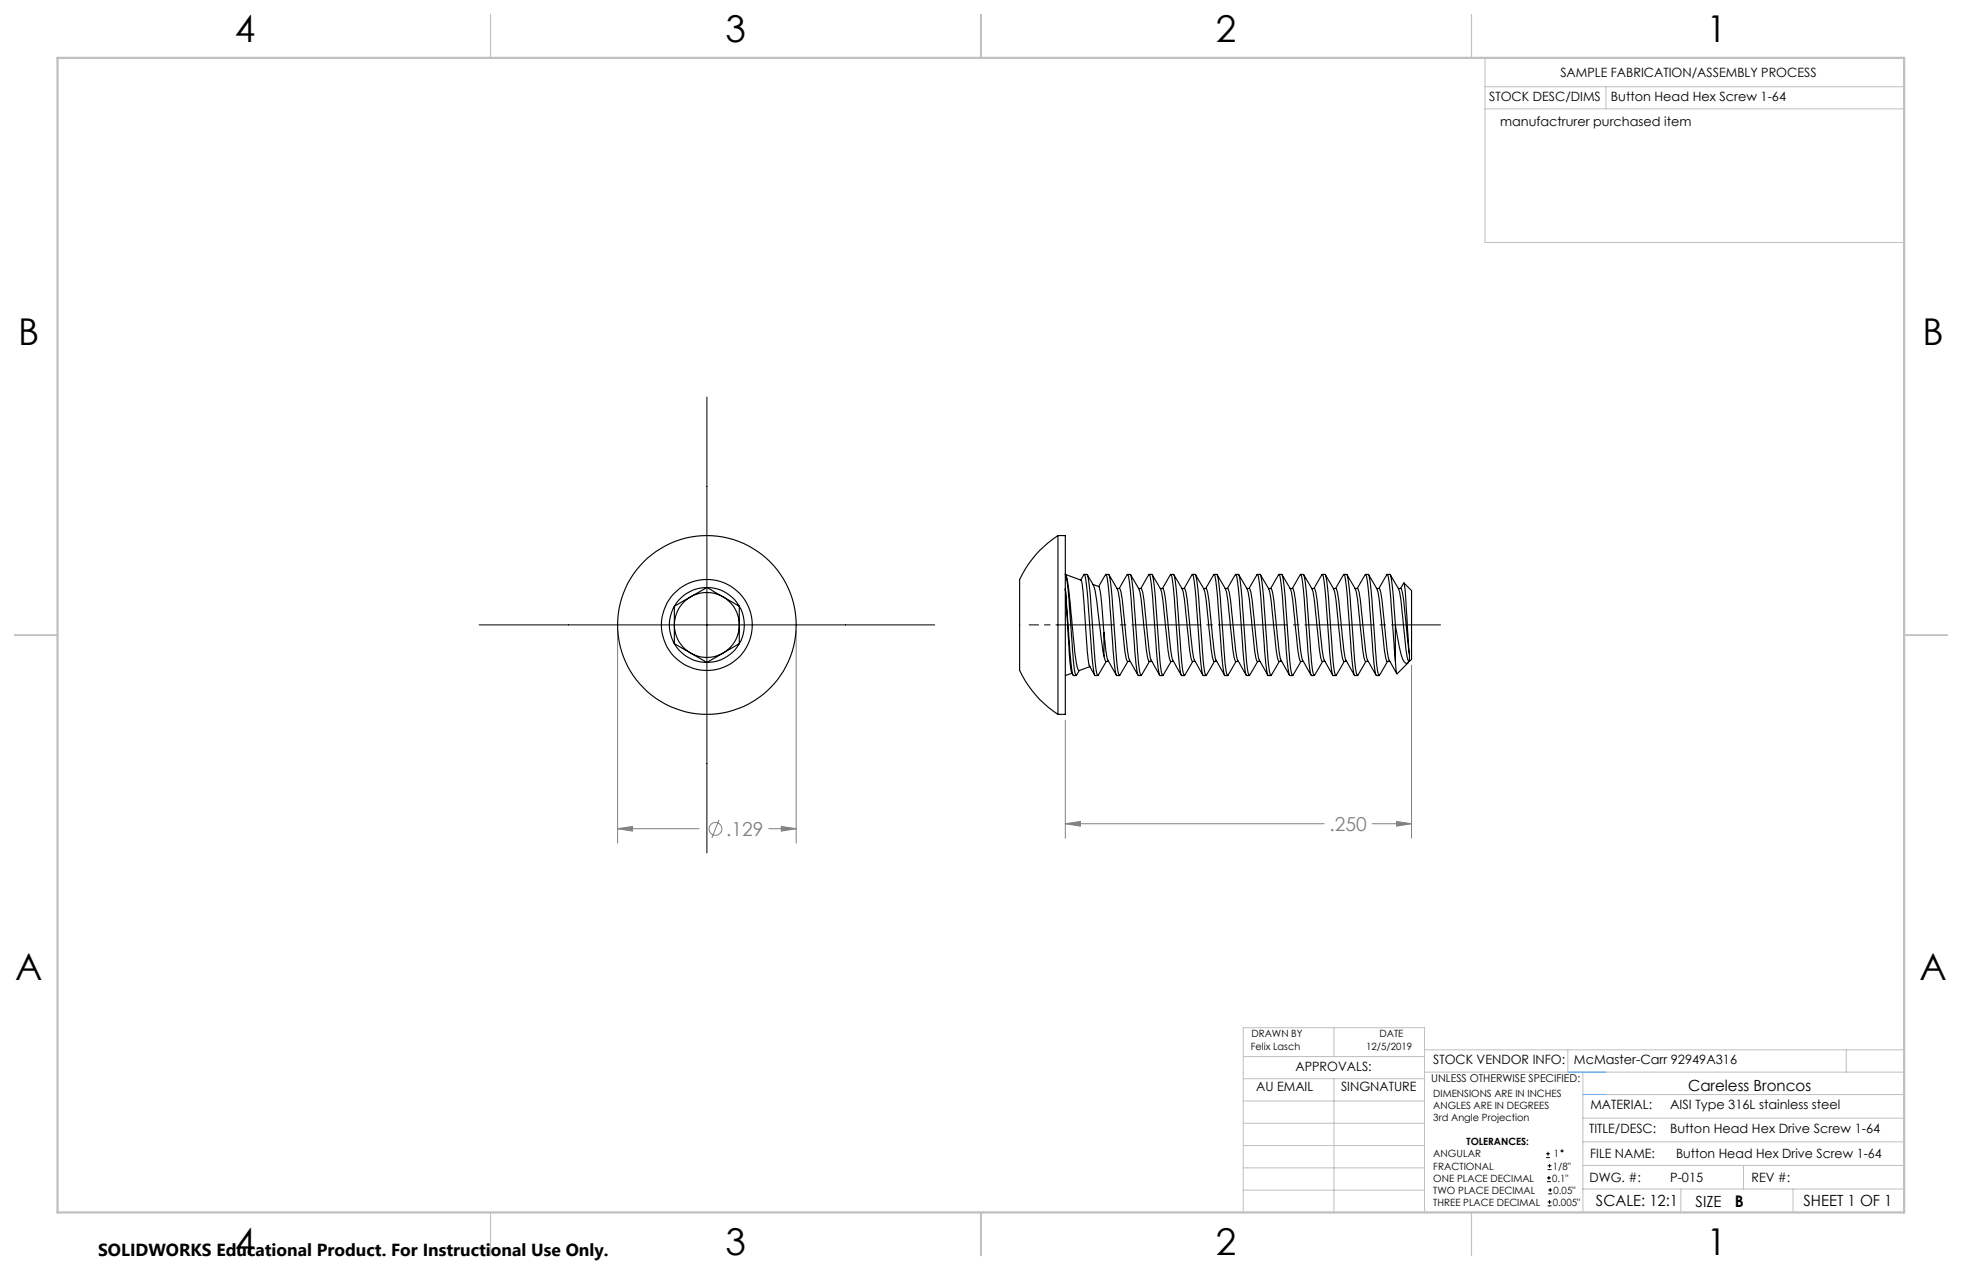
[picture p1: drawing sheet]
<svg xmlns="http://www.w3.org/2000/svg" width="432mm" height="279mm" viewBox="0 0 432 279" stroke-linecap="round" stroke-linejoin="round" font-family="sans-serif">
<g fill="none" stroke="#808080" stroke-width=".22">
<path d="M135.9 138.7v46.8M175.2 138.7v46.8M234.5 158.4v26M310.7 146.3v38.1M135.9 182.3l3.3-.5v1zM135.9 182.3h17.9M158.3 180.3l-1.6 4.1M169.2 182.3h6M171.9 181.8l3.3 .5-3.3 .5zM234.5 181.2l3.3-.5v1.1zM234.5 181.2h56.9M302 181.2h8.7"/>
<path d="M307.4 180.7l3.3 .5-3.3 .6z"/>
<circle cx="157.5" cy="182.4" r="1.41"/>
</g>
<g fill="none" stroke="#000" stroke-width=".22">
<path d="M155.6 87.3v100.3M105.4 137.5h100.3M340.3 254.7h.8M340.3 253.8h.8M340.5 260h.8M340.5 259.2h.8M340.6 257.3h.9M340.6 256.5h.9M340.7 253.4v.8M340.9 258.7v.8M341 256.1v.8M340.6 265.3h.9"/>
<path d="M340.6 264.4h.9M340.7 262.6h.9M340.7 261.8h.9M341 264v.9M341.2 261.4v.8"/>
<circle cx="343.8" cy="253.2" r=".2"/>
</g>
<path d="M317 137.5h-82.5" fill="none" stroke="#000" stroke-width=".22" stroke-dasharray="15.2 1.3 1.3 1.3" stroke-dashoffset="4.4"/>
<path d="M234.5 137.5h-8" fill="none" stroke="#000" stroke-width=".22" stroke-dasharray="15.2 1.3 1.3 1.3" stroke-dashoffset="13.2"/>
<g fill="none" stroke="#c0c0c0" stroke-width=".22">
<path d="M326.8 19.1h92.3M326.8 12.7v40.6h92.3M353.4 19.1v4.9M326.8 24h92.3M273.6 232.4h39.9M273.6 237.3h39.9M293.6 226.1v6.3M293.6 237.3v29.4M313.5 235.9h105.6M313.5 231h105.6M345.1 231v4.9M348.4 235.9v30.9"/>
<path d="M406.3 231v4.9M273.6 242.2h39.9M273.6 247.1h39.9M273.6 252h39.9M273.6 256.9h39.9M348.4 246h70.7M348.4 256.4h70.7M348.4 251.2h70.7M348.4 240.8h70.7M383.7 256.4v5.2M273.6 261.8h39.9M313.5 266.7v-40.6h-39.9v40.6h74.4"/>
<path d="M348.4 261.6h70.7M369.9 261.6v5.2M394.6 261.6v5.2"/>
</g>
<path d="M108 3.2v9.5M215.9 3.2v9.5M323.8 3.2v9.5M3.1 139.7h9.6M419.1 139.7h9.5M108 266.7v9.6M215.9 266.7v9.6M323.8 266.7v9.6" fill="none" stroke="#c0c0c0" stroke-width=".25"/>
<path d="M12.7 12.7h406.4v254h-406.4z" fill="none" stroke="#c0c0c0" stroke-width=".5"/>
<path d="M345.1 235.9h8.3M348.4 240.8h5" fill="none" stroke="#53a9ff" stroke-width=".22"/>
<path d="M234.5 181.2l3.3-.5v1.1zM307.4 180.7l3.3 .5-3.3 .6zM135.9 182.3l3.3-.5v1zM171.9 181.8l3.3 .5-3.3 .5z" fill="#808080"/>
<g fill="none" stroke="#000" stroke-width=".25">
<path d="M232.8 117.8a22.3 22.3 0 0 0-8.4 9.9v19.6a22.3 22.3 0 0 0 8.4 9.9M232.8 117.8h1.7v39.4h-1.7M232.8 117.8v39.4M148.4 133.4v8.2M148.4 133.4a8.2 8.2 0 0 0 0 8.2M155.6 129.3l-7.2 4.1M155.6 129.3a8.3 8.3 0 0 0-7.2 4.1M155.6 129.3a8.2 8.2 0 0 1 7.1 4.1M155.6 129.3l7.1 4.1M162.7 133.4v8.2M162.7 133.4a8.2 8.2 0 0 1 0 8.2M234.5 126.4l3.4 1.2 .2 .5 1 13.2a20.3 20.3 0 0 0 .8 5.3l1 1.9"/>
<path d="M234.5 126.4a33.1 33.1 0 0 1 .9 8.1l.6 7.3a23.8 23.8 0 0 0 .9 6.8l.6-1.1M234.5 126.4a58.3 58.3 0 0 1 1.5 11.3l1 8.5a1.52 1.52 0 0 0 .5 1.3l2.4-.9M237.9 127.6l.7-1.2a18.5 18.5 0 0 1 .8 5.5l.9 12.3a14.4 14.4 0 0 0 .7 4.4h.6M238.6 126.4h.6a33.1 33.1 0 0 1 1 8.1l.5 7.3a23.8 23.8 0 0 0 .9 6.8l1.9-3.1M239.3 126.4l1.3 2.3a34.5 34.5 0 0 1 1.2 7.4l1.2 8.2M240.6 128.6l1.2 .4 1.6-2.6a18.5 18.5 0 0 1 .8 5.5l.9 12.3a14.4 14.4 0 0 0 .7 4.4h.6M241.8 129.1a40.9 40.9 0 0 1 1.1 8.9l.1 1.2M243 139.2l.3 3a8.4 8.4 0 0 0 1.8 5.3l.6 1M243 139.2v5.1M243.4 126.4h.6a33.1 33.1 0 0 1 1 8.1l.5 7.3a23.8 23.8 0 0 0 .9 6.8l1.8-3.1M244.1 126.4l.9 1.6a8 8 0 0 1 1.5 4.8l.6 6a23.8 23.8 0 0 0 1 6.7h.6M245.8 129.5h.6a16.3 16.3 0 0 1 .9 5.5l.7 7.2a8.4 8.4 0 0 0 1.9 5.3l.5 1"/>
<path d="M246.3 129.5l1.8-3.1a18.5 18.5 0 0 1 .9 5.5l.8 12.3a14.4 14.4 0 0 0 .7 4.4h.6M248.1 126.4h.6a33.1 33.1 0 0 1 1 8.1l.6 7.3a23.8 23.8 0 0 0 .8 6.8l1.9-3.1M248.8 126.4l.9 1.6a8 8 0 0 1 1.5 4.8l.6 6a23.8 23.8 0 0 0 1.1 6.7h.6M250.6 129.5h.5a16.3 16.3 0 0 1 1 5.5l.7 7.2a8.4 8.4 0 0 0 1.8 5.3l.6 1M251.1 129.5l1.8-3.1a18.5 18.5 0 0 1 .8 5.5l.9 12.3a14.4 14.4 0 0 0 .7 4.4h.6M252.9 126.4h.6a33.1 33.1 0 0 1 1 8.1l.5 7.3a23.8 23.8 0 0 0 .9 6.8l1.8-3.1M253.6 126.4l.9 1.6a8 8 0 0 1 1.5 4.8l.6 6a23.8 23.8 0 0 0 1.1 6.7h.6M255.3 129.5h.6a16.3 16.3 0 0 1 .9 5.5l.8 7.2a8.4 8.4 0 0 0 1.8 5.3l.6 1M255.8 129.5l1.9-3.1a18.5 18.5 0 0 1 .8 5.5l.9 12.3a14.4 14.4 0 0 0 .7 4.4h.6M257.7 126.4h.6a33.1 33.1 0 0 1 1 8.1l.5 7.3a23.8 23.8 0 0 0 .9 6.8l1.8-3.1M258.3 126.4l1 1.6a8 8 0 0 1 1.5 4.8l.6 6a23.8 23.8 0 0 0 1 6.7h.6M260.1 129.5h.6a16.3 16.3 0 0 1 .9 5.5l.7 7.2a8.4 8.4 0 0 0 1.9 5.3l.5 1"/>
<path d="M260.6 129.5l1.8-3.1a18.5 18.5 0 0 1 .8 5.5l.9 12.3a14.4 14.4 0 0 0 .7 4.4h.6M262.4 126.4h.6a33.1 33.1 0 0 1 1 8.1l.5 7.3a23.8 23.8 0 0 0 .9 6.8l1.9-3.1M263.1 126.4l.9 1.6a8 8 0 0 1 1.5 4.8l.6 6a23.8 23.8 0 0 0 1.1 6.7h.6M264.9 129.5h.5a16.3 16.3 0 0 1 .9 5.5l.8 7.2a8.4 8.4 0 0 0 1.8 5.3l.6 1M265.4 129.5l1.8-3.1a18.5 18.5 0 0 1 .8 5.5l.9 12.3a14.4 14.4 0 0 0 .7 4.4h.6M267.2 126.4h.6a33.1 33.1 0 0 1 1 8.1l.5 7.3a23.8 23.8 0 0 0 .9 6.8l1.8-3.1M267.9 126.4l.9 1.6a8 8 0 0 1 1.5 4.8l.6 6a23.8 23.8 0 0 0 1.1 6.7h.6M269.6 129.5h.6a16.3 16.3 0 0 1 .9 5.5l.8 7.2a8.4 8.4 0 0 0 1.8 5.3l.5 1M270.1 129.5l1.9-3.1a18.5 18.5 0 0 1 .8 5.5l.8 12.3a14.4 14.4 0 0 0 .8 4.4h.6M272 126.4h.6a33.1 33.1 0 0 1 .9 8.1l.6 7.3a23.8 23.8 0 0 0 .9 6.8l1.8-3.1M272.6 126.4l.9 1.6a8 8 0 0 1 1.6 4.8l.6 6a23.8 23.8 0 0 0 1 6.7h.6M274.4 129.5h.6a16.3 16.3 0 0 1 .9 5.5l.7 7.2a8.4 8.4 0 0 0 1.8 5.3l.6 1"/>
<path d="M274.9 129.5l1.8-3.1a18.5 18.5 0 0 1 .8 5.5l.9 12.3a14.4 14.4 0 0 0 .7 4.4h.6M276.7 126.4h.6a33.1 33.1 0 0 1 1 8.1l.5 7.3a23.8 23.8 0 0 0 .9 6.8l1.9-3.1M277.4 126.4l.9 1.6a8 8 0 0 1 1.5 4.8l.6 6a23.8 23.8 0 0 0 1.1 6.7h.6M279.2 129.5h.5a16.3 16.3 0 0 1 .9 5.5l.8 7.2a8.4 8.4 0 0 0 1.8 5.3l.6 1M279.6 129.5l1.9-3.1a18.5 18.5 0 0 1 .8 5.5l.9 12.3a14.4 14.4 0 0 0 .7 4.4h.6M281.5 126.4h.6a33.1 33.1 0 0 1 1 8.1l.5 7.3a23.8 23.8 0 0 0 .9 6.8l1.8-3.1M282.2 126.4l.9 1.6a8 8 0 0 1 1.5 4.8l.6 6a23.8 23.8 0 0 0 1 6.7h.6M283.9 129.5h.6a16.3 16.3 0 0 1 .9 5.5l.7 7.2a8.4 8.4 0 0 0 1.9 5.3l.5 1M284.4 129.5l1.8-3.1a18.5 18.5 0 0 1 .9 5.5l.8 12.3a14.4 14.4 0 0 0 .7 4.4h.6M286.2 126.4h.6a33.1 33.1 0 0 1 1 8.1l.6 7.3a23.8 23.8 0 0 0 .8 6.8l1.9-3.1M286.9 126.4l.9 1.6a8 8 0 0 1 1.5 4.8l.6 6a23.8 23.8 0 0 0 1.1 6.7h.6M288.7 129.5h.5a16.3 16.3 0 0 1 1 5.5l.7 7.2a8.4 8.4 0 0 0 1.8 5.3l.6 1"/>
<path d="M289.2 129.5l1.8-3.1a18.5 18.5 0 0 1 .8 5.5l.9 12.3a14.4 14.4 0 0 0 .7 4.4h.6M291 126.4h.6a33.1 33.1 0 0 1 1 8.1l.5 7.3a23.8 23.8 0 0 0 .9 6.8l1.8-3.1M291.7 126.4l.9 1.6a8 8 0 0 1 1.5 4.8l.6 6a23.8 23.8 0 0 0 1.1 6.7h.6M293.4 129.5h.6a16.3 16.3 0 0 1 .9 5.5l.8 7.2a8.4 8.4 0 0 0 1.8 5.3l.6 1M293.9 129.5l1.9-3.1a18.5 18.5 0 0 1 .8 5.5l.9 12.3a14.4 14.4 0 0 0 .7 4.4h.6M295.8 126.4h.6a33.1 33.1 0 0 1 1 8.1l.5 7.3a23.8 23.8 0 0 0 .9 6.8l1.8-3.1M296.4 126.4l1 1.6a8 8 0 0 1 1.5 4.8l.6 6a23.8 23.8 0 0 0 1 6.7h.6M298.2 129.5h.6a16.3 16.3 0 0 1 .9 5.5l.7 7.2a8.4 8.4 0 0 0 1.9 5.3l.5 1M298.7 129.5l1.8-3.1a18.5 18.5 0 0 1 .8 5.5l.9 12.3a14.4 14.4 0 0 0 .7 4.4h.6M300.5 126.4h.6a33.1 33.1 0 0 1 1 8.1l.5 7.3a23.8 23.8 0 0 0 .9 6.8l1.9-3.1M301.2 126.4l.9 1.6a8 8 0 0 1 1.5 4.8l.6 6a23.8 23.8 0 0 0 1.1 6.7h.6M303 129.5h.5a16.3 16.3 0 0 1 .9 5.5l.8 7.2a8.4 8.4 0 0 0 1.8 5.3l.4 .7"/>
<path d="M303.5 129.5l1.8-3.1a18.5 18.5 0 0 1 .8 5.5l1 13.5M305.3 126.4h.6a33.1 33.1 0 0 1 1 8.1l.2 3M306 126.4l.9 1.6a8 8 0 0 1 1.5 4.8l.6 6a23.8 23.8 0 0 0 1.1 6.7h.1M307.1 137.5l.6 3.5a10 10 0 0 0 1.6 4.9l.3 .1 .5-.5M307.1 137.5v7.9M307.7 129.5h.6a16.3 16.3 0 0 1 .9 5.5l1 9M308.2 129.5l.8-1.2a106.8 106.8 0 0 1 1 12.8l.2 2.9M309 128.3l1.7 1.6v15.2l-.5 .4M148.4 141.6l7.2 4.1M148.4 141.6a8.2 8.2 0 0 0 7.2 4.1M162.7 141.6l-7.1 4.1M162.7 141.6a8.2 8.2 0 0 1-7.1 4.1"/>
<path d="M235.9 148.1l-1.4 .5M236.1 148.5a10.2 10.2 0 0 1-.8-4.5l-.8-14.5 1 14.7a14.4 14.4 0 0 0 .8 4.4h.6M243 144.3l.3 1.1 .7 .1M307.1 145.4l.3 2.8 2.5-2.4M310.2 144v1.5"/>
<circle cx="155.6" cy="137.5" r="10"/>
<circle cx="155.6" cy="137.5" r="7.1"/>
<circle cx="155.6" cy="137.5" r="19.7"/>
</g>
<g font-size="8.1">
<text x="51.7" y="9.3">4</text>
<text x="159.7" y="9.3">3</text>
<text x="267.6" y="9.3">2</text>
<text x="375.6" y="9.3">1</text>
<text x="4" y="76">B</text>
<text x="423.1" y="76">B</text>
<text x="3.3" y="215.7">A</text>
<text x="422.4" y="215.7">A</text>
<text x="51.7" y="276">4</text>
<text x="159.7" y="276">3</text>
<text x="267.6" y="276">2</text>
<text x="375.6" y="276">1</text>
</g>
<g font-size="4.2" fill="#808080">
<text x="159.8" y="183.9">.129</text>
<text x="292.6" y="182.8">.250</text>
</g>
<text font-size="3.8" x="21.6" y="276.3">SOLIDWORKS Educational Product. For Instructional Use Only.</text>
<text font-size="3.5" x="381.8" y="265.6">B</text>
<g font-size="3.4">
<text x="371.5" y="240.1">Careless Broncos</text>
<text x="351.2" y="265.2">SCALE: 12:1</text>
<text x="373.2" y="265.6">SIZE</text>
<text x="396.9" y="265.2">SHEET 1 OF 1</text>
</g>
<g font-size="2.8">
<text x="343.4" y="16.9">SAMPLE FABRICATION/ASSEMBLY PROCESS</text>
<text x="327.7" y="22.3">STOCK DESC/DIMS</text>
<text x="354.5" y="22.2">Button Head Hex Screw 1-64</text>
<text x="330.1" y="27.7">manufactrurer purchased item</text>
<text x="285.1" y="235.7">APPROVALS:</text>
<text x="315.4" y="234.1">STOCK VENDOR INFO:</text>
<text x="346.4" y="234.1">McMaster-Carr 92949A316</text>
<text x="276.4" y="240.1">AU EMAIL</text>
<text x="295.1" y="240.1">SINGNATURE</text>
<text x="350" y="244.1">MATERIAL:</text>
<text x="367.6" y="244.1">AISI Type 316L stainless steel</text>
<text x="349.7" y="249.2">TITLE/DESC:</text>
<text x="367.6" y="249.2">Button Head Hex Drive Screw 1-64</text>
<text x="350" y="254.7">FILE NAME:</text>
<text x="368.9" y="254.8">Button Head Hex Drive Screw 1-64</text>
<text x="349.8" y="260">DWG. #:</text>
<text x="367.6" y="260">P-015</text>
<text x="385.5" y="260">REV #:</text>
</g>
<text font-size="2.4" x="315" y="238.1">UNLESS OTHERWISE SPECIFIED:</text>
<g font-size="2.2">
<text x="275.3" y="231.1">Felix Lasch</text>
<text x="275.4" y="228.2">DRAWN BY</text>
<text x="300.7" y="231.1">12/5/2019</text>
<text x="303.6" y="228.2">DATE</text>
<text x="315.4" y="241.4">DIMENSIONS ARE IN INCHES</text>
<text x="315.4" y="244">ANGLES ARE IN DEGREES</text>
<text x="315.4" y="246.7">3rd Angle Projection</text>
<text x="322.8" y="252">TOLERANCES:</text>
<text x="315.4" y="254.6">ANGULAR</text>
<text x="315.4" y="257.3">FRACTIONAL</text>
<text x="341.8" y="257.3">1/8&quot;</text>
<text x="342" y="254.6">1</text>
<text x="315.4" y="262.6">TWO PLACE DECIMAL</text>
<text x="315.4" y="260">ONE PLACE DECIMAL</text>
<text x="341.6" y="260">0.1&quot;</text>
<text x="341.9" y="262.6">0.05&quot;</text>
<text x="315.4" y="265.3">THREE PLACE DECIMAL</text>
<text x="341.8" y="265.3">0.005&quot;</text>
</g>
</svg>
